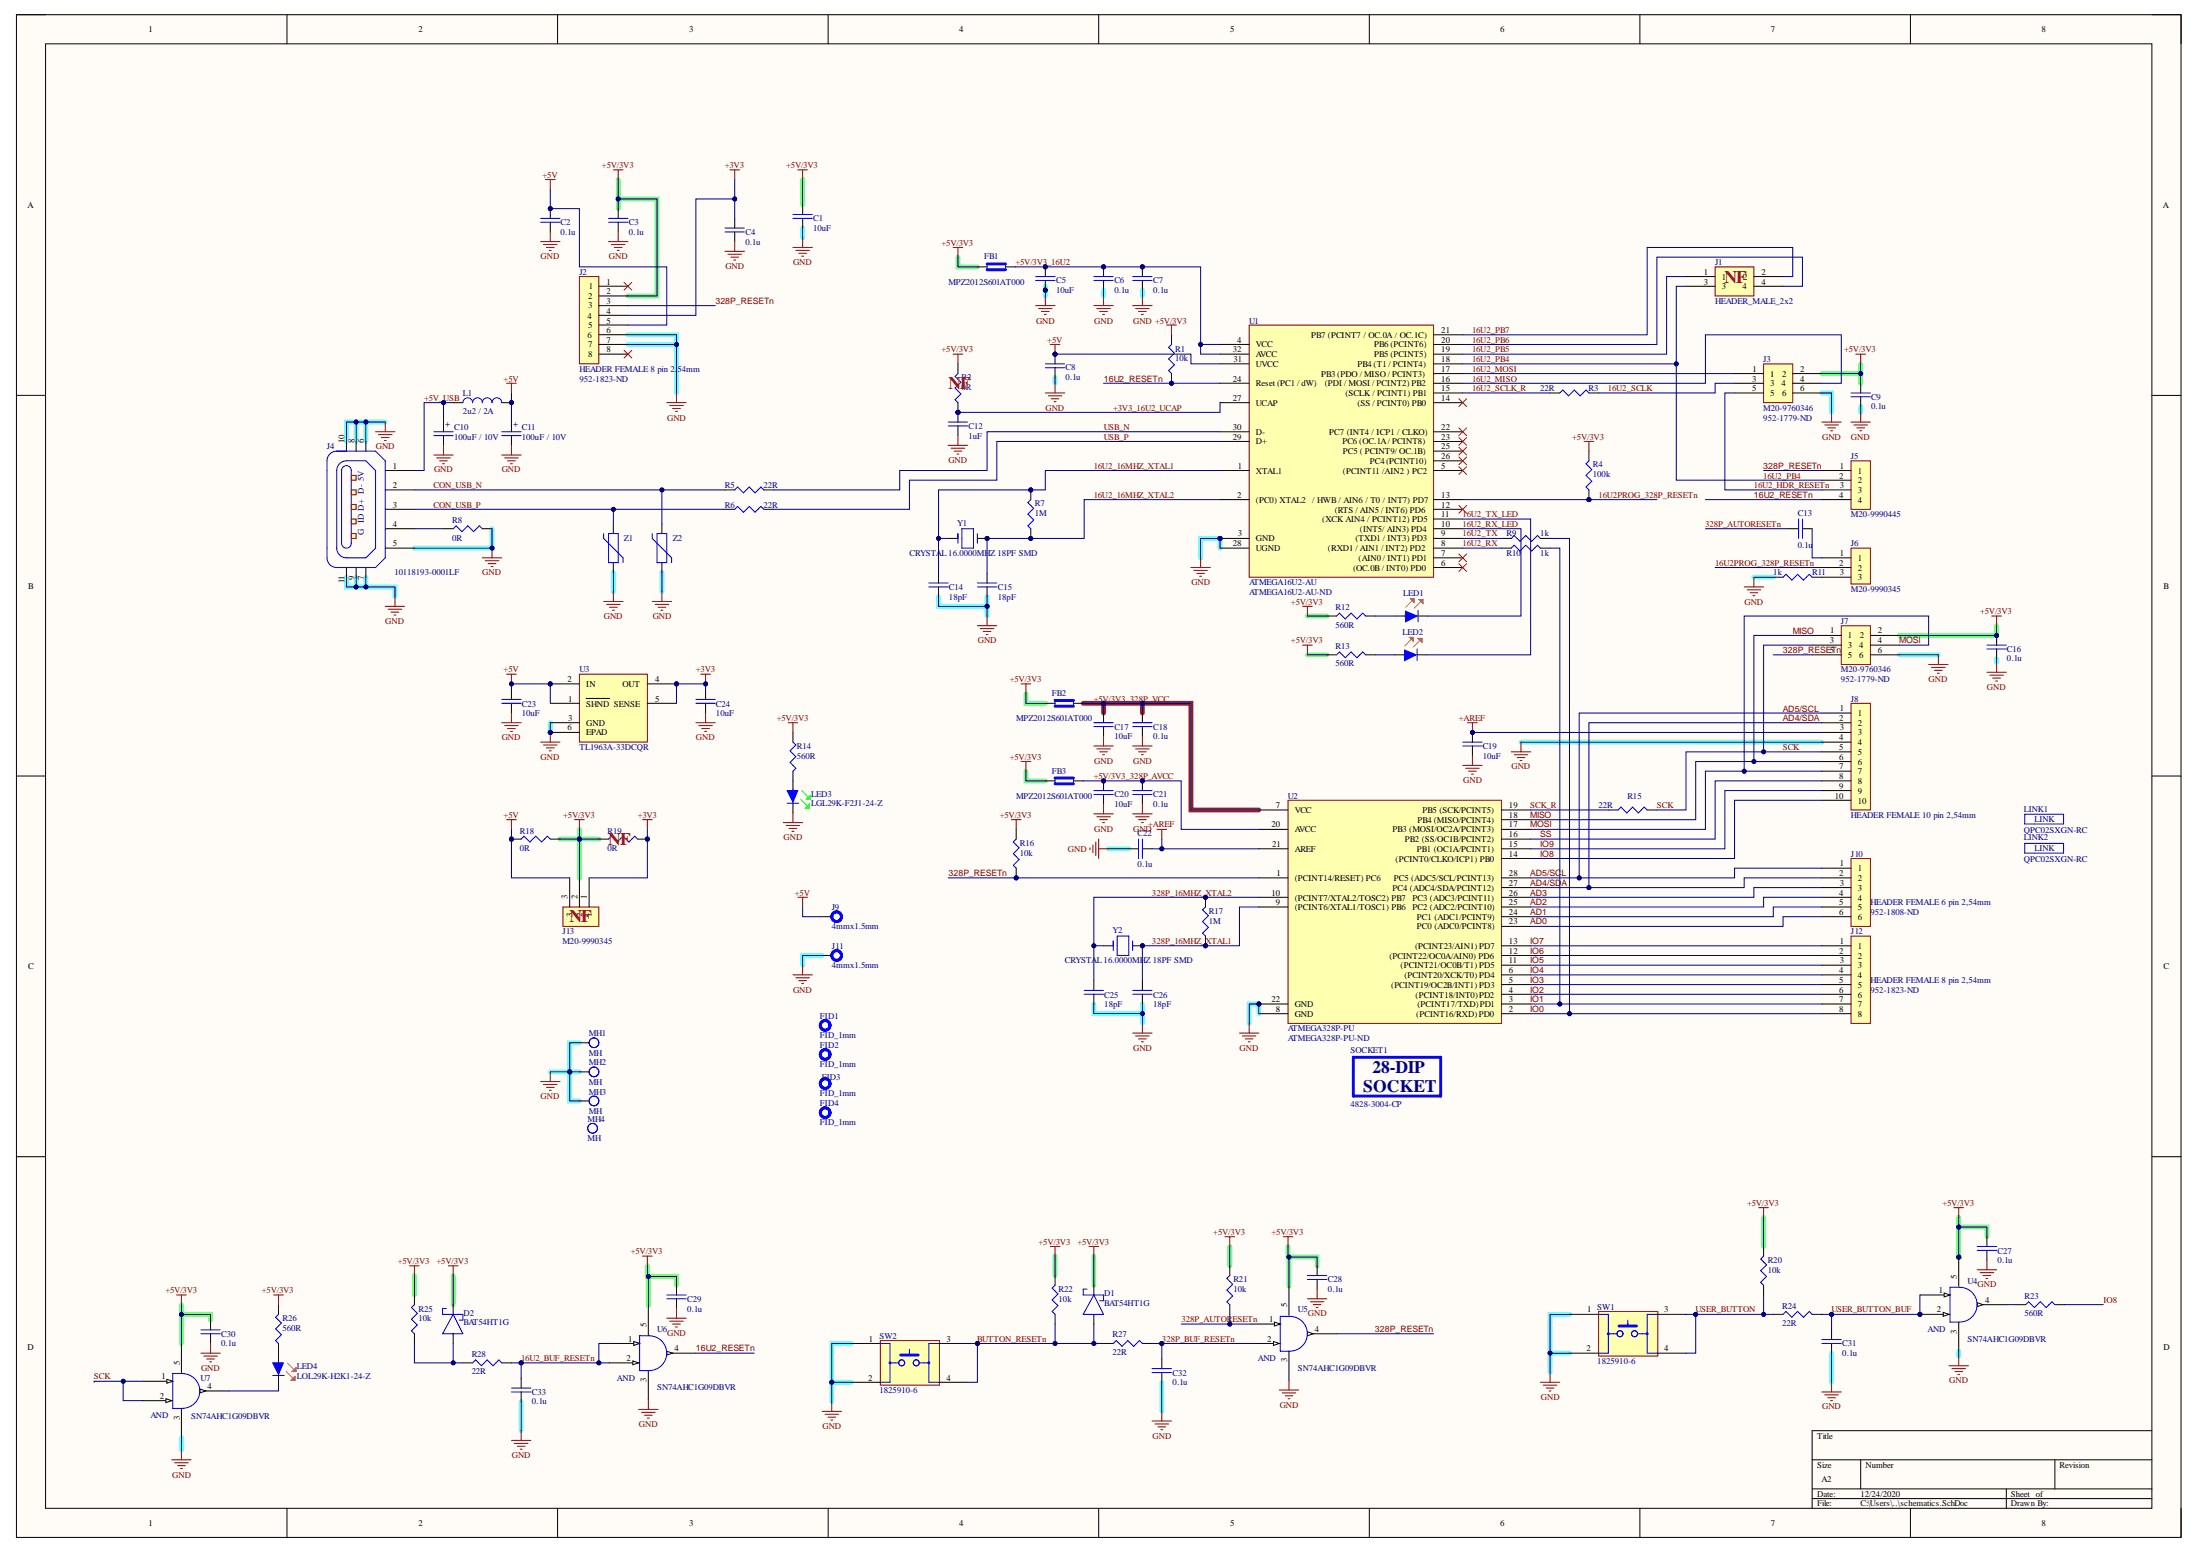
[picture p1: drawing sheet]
# Altium project arduino_board.PrjPcb
NotFitted: NF
1 sheet, 108 parts. Net scope: global (net labels, ports and power ports of the same name join across sheets).
Board file: pcb.PcbDoc

## Sheet schematics.SchDoc
size A2

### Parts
C1  10uF  [CAP_0805]
C2  0.1u  [CAP_603]
C3  0.1u  [CAP_603]
C4  0.1u  [CAP_603]
C5  10uF  [CAP_0805]
C6  0.1u  [CAP_603]
C7  0.1u  [CAP_603]
C8  0.1u  [CAP_603]
C9  0.1u  [CAP_603]
C10  100uF / 10V  [EEE-1AA101WR]
C11  100uF / 10V  [EEE-1AA101WR]
C12  1uF  [CAP_603]
C13  0.1u  [CAP_603]
C14  18pF  [CAP_603]
C15  18pF  [CAP_603]
C16  0.1u  [CAP_603]
C17  10uF  [CAP_0805]
C18  0.1u  [CAP_603]
C19  10uF  [CAP_0805]
C20  10uF  [CAP_0805]
C21  0.1u  [CAP_603]
C22  0.1u  [CAP_603]
C23  10uF  [CAP_0805]
C24  10uF  [CAP_0805]
C25  18pF  [CAP_603]
C26  18pF  [CAP_603]
C27  0.1u  [CAP_603]
C28  0.1u  [CAP_603]
C29  0.1u  [CAP_603]
C30  0.1u  [CAP_603]
C31  0.1u  [CAP_603]
C32  0.1u  [CAP_603]
C33  0.1u  [CAP_603]
D1  BAT54HT1G  [BAT54HT1G]
D2  BAT54HT1G  [BAT54HT1G]
FB1  MPZ2012S601AT000  [FB_0805]
FB2  MPZ2012S601AT000  [FB_0805]
FB3  MPZ2012S601AT000  [FB_0805]
FID1  FID_1mm  [FID_1mm]  (no BOM)
FID2  FID_1mm  [FID_1mm]  (no BOM)
FID3  FID_1mm  [FID_1mm]  (no BOM)
FID4  FID_1mm  [FID_1mm]  (no BOM)
J1  HEADER_MALE_2x2  [HEADER_MALE_2x2PIN]
J2  HEADER FEMALE 8 pin 2,54mm  Supplier Part Number 1: 952-1823-ND  [HEADER_FEMALE_8PIN_2.54mm]
J3  M20-9760346  Supplier Part Number 1: 952-1779-ND  [HEADER_MALE_2x3PIN]
J4  10118193-0001LF  [10118193-0001LF]
J5  M20-9990445  [HEADER_MALE_1x4]
J6  M20-9990345  [HEADER_MALE_1x3]
J7  M20-9760346  Supplier Part Number 1: 952-1779-ND  [HEADER_MALE_2x3PIN]
J8  HEADER FEMALE 10 pin 2,54mm  [HEADER_FEMALE_10PIN_2.54mm]
J9  4mmx1.5mm  [PAD_WITH_HOLE_4mmx1.5mm]  (no BOM)
J10  HEADER FEMALE 6 pin 2,54mm  Supplier Part Number 1: 952-1808-ND  [HEADER_FEMALE_6PIN_2.54mm]
J11  4mmx1.5mm  [PAD_WITH_HOLE_4mmx1.5mm]  (no BOM)
J12  HEADER FEMALE 8 pin 2,54mm  Supplier Part Number 1: 952-1823-ND  [HEADER_FEMALE_8PIN_2.54mm]
J13  M20-9990345  [HEADER_MALE_1x3]
L1  2u2 / 2A  [L_1210]
LED1  LOL29K-H2K1-24-Z  [LED_0603]  (value not drawn)
LED2  LOL29K-H2K1-24-Z  [LED_0603]  (value not drawn)
LED3  LGL29K-F2J1-24-Z  [LED_0603]
LED4  LOL29K-H2K1-24-Z  [LED_0603]
LINK1  QPC02SXGN-RC  (mechanical)
LINK2  QPC02SXGN-RC  (mechanical)
MH1  MH  [MH_7.4mm_3,2MMD]  (no BOM)
MH2  MH  [MH_7.4mm_3,2MMD]  (no BOM)
MH3  MH  [MH_7.4mm_3,2MMD]  (no BOM)
MH4  MH  [MH_7.4mm_3,2MMD_nonplated]  (no BOM)
R1  10k  [R_0603]
R2  0R  [R_0603]
R3  22R  [R_0805]
R4  100k  [R_0603]
R5  22R  [R_0805]
R6  22R  [R_0805]
R7  1M  [R_0603]
R8  0R  [R_0603]
R9  1k  [R_0603]
R10  1k  [R_0603]
R11  1k  [R_0603]
R12  560R  [R_0603]
R13  560R  [R_0603]
R14  560R  [R_0603]
R15  22R  [R_0805]
R16  10k  [R_0603]
R17  1M  [R_0603]
R18  0R  [R_0603]
R19  0R  [R_0603]
R20  10k  [R_0603]
R21  10k  [R_0603]
R22  10k  [R_0603]
R23  560R  [R_0603]
R24  22R  [R_0805]
R25  10k  [R_0603]
R26  560R  [R_0603]
R27  22R  [R_0805]
R28  22R  [R_0805]
SOCKET1  4828-3004-CP  (mechanical)
SW1  1825910-6  [BUTTON]
SW2  1825910-6  [BUTTON]
U1  ATMEGA16U2-AU  Supplier Part Number 1: ATMEGA16U2-AU-ND  [TQFP32]
U2  ATMEGA328P-PU  Supplier Part Number 1: ATMEGA328P-PU-ND  [DIP28_7.62mm]
U3  TL1963A-33DCQR  [DCQ (R-PDSO-G6)]
U4  SN74AHC1G09DBVR  [SOT-23]
U5  SN74AHC1G09DBVR  [SOT-23]
U6  SN74AHC1G09DBVR  [SOT-23]
U7  SN74AHC1G09DBVR  [SOT-23]
Y1  CRYSTAL 16.0000MHZ 18PF SMD  [ABM7_v1_1_BIG]
Y2  CRYSTAL 16.0000MHZ 18PF SMD  [ABM7_v1_1_BIG]
Z1  CG0603MLC-05E  [CG0603MLC-05E]  (value not drawn)
Z2  CG0603MLC-05E  [CG0603MLC-05E]  (value not drawn)

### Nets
+3V3: C4.1 C24.2 J2.4 J13.1 R19.2 U3.4(OUT) U3.5(SENSE)
+5V: C2.1 C8.2 C11.1 C23.2 J2.5 J9.1 J13.3 L1.2 R18.1 U1.31(UVCC) U3.1(~{SHND}) U3.2(IN)
+5V/3V3: C1.2 C3.1 C9.2 C16.2 C27.1 C28.1 C29.1 C30.2 D1.1 D2.1 FB1.1 FB2.1 FB3.1 J2.2 J3.2 J7.2 J13.2 R1.2 R2.2 R4.2 R12.1 R13.1 R14.1 R16.2 R18.2 R19.1 R20.2 R21.2 R22.2 R25.2 R26.2 U4.5 U5.5 U6.5 U7.5
+AREF: C19.2 C22.2 J8.3 U2.21(AREF)
GND: C1.1 C2.2 C3.2 C4.2 C5.1 C6.1 C7.1 C8.1 C9.1 C10.2 C11.2 C12.1 C14.1 C15.1 C16.1 C17.1 C18.1 C19.1 C20.1 C21.1 C22.1 C23.1 C24.1 C25.1 C26.1 C27.2 C28.2 C29.2 C30.1 C31.1 C32.1 C33.1 J2.6 J2.7 J3.6 J4.5 J4.6 J4.7 J4.8 J4.9 J4.10 J4.11 J7.6 J8.4 J11.1 LED3.1 MH1.1 MH2.1 MH3.1 R8.2 R11.1 SW1.1 SW1.2 SW2.1 SW2.2 U1.3(GND) U1.28(UGND) U2.8(GND) U2.22(GND) U3.3(GND) U3.6(EPAD) U4.3 U5.3 U6.3 U7.3 Z1.1 Z2.1
16U2_16MHZ_XTAL1: C14.2 R7.2 U1.1(XTAL1) Y1.1
16U2_16MHZ_XTAL2: C15.2 R7.1 U1.2((PC0)_XTAL2) Y1.2
16U2_BUF_RESETn: C33.2 R28.2 U6.1 U6.2
16U2_HDR_RESETn: J3.5 J5.3
16U2_MISO: J3.4 U1.16((PDI_/_MOSI_/_PCINT2)_PB2)
16U2_MOSI: J3.1 U1.17(PB3_(PDO_/_MISO_/_PCINT3))
16U2_PB4: J1.3 J5.2 U1.18(PB4_(T1_/_PCINT4))
16U2_PB5: J1.1 U1.19(PB5_(PCINT5))
16U2_PB6: J1.4 U1.20(PB6_(PCINT6))
16U2_PB7: J1.2 U1.21(PB7_(PCINT7_/_OC.0A_/_OC.1C))
16U2_RESETn: J5.4 R1.1 U1.24(Reset_(PC1_/_dW)) U6.4
16U2_RX: R10.1 U1.8((RXD1_/_AIN1_/_INT2)_PD2)
16U2_RX_LED: LED1.1 U1.10((INT5/_AIN3)_PD4)
16U2_SCLK: J3.3 R3.2
16U2_SCLK_R: R3.1 U1.15((SCLK_/_PCINT1)_PB1)
16U2_TX: R9.1 U1.9((TXD1_/_INT3)_PD3)
16U2_TX_LED: LED2.1 U1.11((XCK_AIN4_/_PCINT12)_PD5)
16U2PROG_328P_RESETn: J6.2 R4.1 U1.13(/_HWB_/_AIN6_/_T0_/_INT7)_PD7)
328P_16MHZ_XTAL1: C26.2 R17.1 U2.9((PCINT6/XTAL1/TOSC1)_PB6) Y2.2
328P_16MHZ_XTAL2: C25.2 R17.2 U2.10((PCINT7/XTAL2/TOSC2)_PB7) Y2.1
328P_AUTORESETn: C13.1 R21.1 U5.1
328P_BUF_RESETn: C32.2 R27.2 U5.2
328P_RESETn: J2.3 J5.1 J7.5 R16.1 U2.1((PCINT14/RESET)_PC6) U5.4
+3V3_16U2_UCAP: C12.2 R2.1 U1.27(UCAP)
+5V/3V3_16U2: C5.2 C6.2 C7.2 FB1.2 U1.4(VCC) U1.32(AVCC)
+5V/3V3_328P_AVCC: C20.2 C21.2 FB3.2 U2.20(AVCC)
+5V/3V3_328P_VCC: C17.2 C18.2 FB2.2 U2.7(VCC)
+5V_USB: C10.1 J4.1 L1.1
AD0: J10.6 U2.23(PC0_(ADC0/PCINT8))
AD1: J10.5 U2.24(PC1_(ADC1/PCINT9))
AD2: J10.4 U2.25(PC2_(ADC2/PCINT10))
AD3: J10.3 U2.26(PC3_(ADC3/PCINT11))
AD4/SDA: J8.2 J10.2 U2.27(PC4_(ADC4/SDA/PCINT12))
AD5/SCL: J8.1 J10.1 U2.28(PC5_(ADC5/SCL/PCINT13))
BUTTON_RESETn: D1.2 R22.1 R27.1 SW2.3 SW2.4
CON_USB_N: J4.2 R5.1 Z2.2
CON_USB_P: J4.3 R6.1 Z1.2
IO0: J12.8 R9.2 U2.2((PCINT16/RXD)_PD0)
IO1: J12.7 R10.2 U2.3((PCINT17/TXD)_PD1)
IO2: J12.6 U2.4((PCINT18/INT0)_PD2)
IO3: J12.5 U2.5((PCINT19/OC2B/INT1)_PD3)
IO4: J12.4 U2.6((PCINT20/XCK/T0)_PD4)
IO5: J12.3 U2.11((PCINT21/OC0B/T1)_PD5)
IO6: J12.2 U2.12((PCINT22/OC0A/AIN0)_PD6)
IO7: J12.1 U2.13((PCINT23/AIN1)_PD7)
IO8: J8.10 R23.2 U2.14((PCINT0/CLKO/ICP1)_PB0)
IO9: J8.9 U2.15(PB1_(OC1A/PCINT1))
MISO: J7.1 J8.6 U2.18(PB4_(MISO/PCINT4))
MOSI: J7.4 J8.7 U2.17(PB3_(MOSI/OC2A/PCINT3))
SCK: J7.3 J8.5 R15.2 U7.1 U7.2
SCK_R: R15.1 U2.19(PB5_(SCK/PCINT5))
SS: J8.8 U2.16(PB2_(SS/OC1B/PCINT2))
USB_N: R5.2 U1.30(D-)
USB_P: R6.2 U1.29(D+)
USER_BUTTON: R20.1 R24.1 SW1.3 SW1.4
USER_BUTTON_BUF: C31.2 R24.2 U4.1 U4.2
NetC13_2: C13.2 J6.1
NetD2_2: D2.2 R25.1 R28.1
NetJ4_4: J4.4 R8.1
NetJ6_3: J6.3 R11.2
NetLED1_2: LED1.2 R12.2
NetLED2_2: LED2.2 R13.2
NetLED3_2: LED3.2 R14.2
NetLED4_1: LED4.1 U7.4
NetLED4_2: LED4.2 R26.1
NetR23_1: R23.1 U4.4

Not connected (* = marked no-connect by the designer): J2 1* 8*; U1 5((PCINT11_/AIN2_)_PC2)* 6((OC.0B_/_INT0)_PD0)* 7((AIN0_/_INT1)_PD1)* 12((RTS_/_AIN5_/_INT6)_PD6)* 14((SS_/_PCINT0)_PB0)* 22(PC7_(INT4_/_ICP1_/_CLKO))* 23(PC6_(OC.1A_/_PCINT8))* 25(PC5_(_PCINT9/_OC.1B))* 26(PC4_(PCINT10))*
